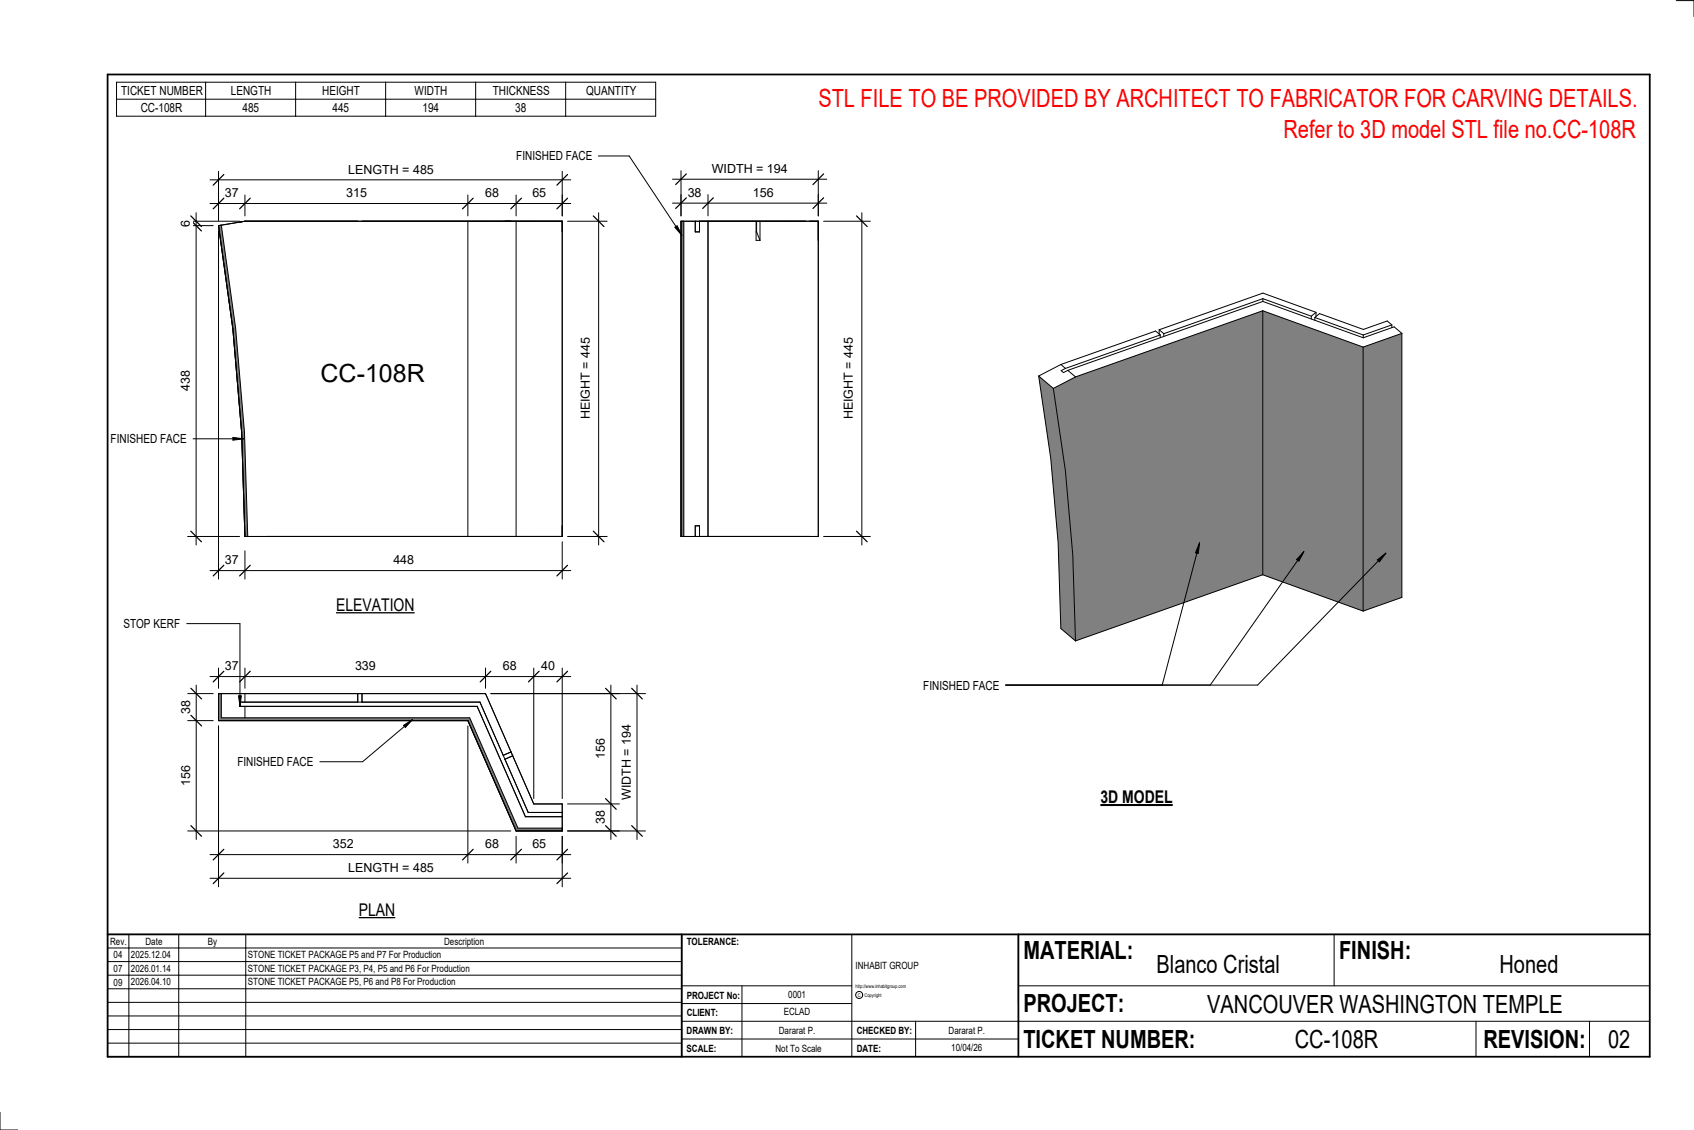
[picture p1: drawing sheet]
<svg xmlns="http://www.w3.org/2000/svg" width="914mm" height="610mm" viewBox="0 0 914 610" stroke-linecap="round" stroke-linejoin="round" font-family="sans-serif">
<path d="M368 119h1v170h-1z" fill="#7c7c7c"/>
<path d="M368 119h74v170h-74zM369 119v170M375 119v6h3v-6M382 119v170M408 119v11h2M408 119v6M410 119v11M408 125h.1M408 125l2 5M442 122v167M375 289v-5h3v5" fill="none" stroke="#000" stroke-width=".54"/>
<path d="M118 122l1-1 8 56 5 56 2 56h-2l-2-56-4-56z" fill="#7c7c7c"/>
<path d="M253 119v170M279 119v170M118 122l8 55 4 56 2 56M118 122l14-3h171v170h-171M119 121l8 56 5 56 2 56" fill="none" stroke="#000" stroke-width=".54"/>
<path d="M118 374h1v13h135l26 60h23v1h-24l-26-59h-135z" fill="#7c7c7c"/>
<g fill="none" stroke="#000" stroke-width=".54">
<path d="M118 374h14v5M118 374h144M118 374v15M119 374v13h135l26 60h23M193 374v5M195 374v5M262 374l26 60h15v14h-24l-26-59h-135M262 374l14 32-4 1M118 389h14M132 381v6M272 407l13 31h18M272 407l-13-28h-130v2h129l26 60h19"/>
<path d="M277 408l-4 2"/>
</g>
<g fill="#808080">
<path d="M682 168l54 19v143l-54-20z"/>
<path d="M736 187l21-7v142l-21 8z"/>
<path d="M569 210l12-7 101-35v142l-101 36a809 809 0 0 0-12-136z"/>
<path d="M561 203l8 7 6 44 4 45 2 47-8-7-2-46-4-46z"/>
</g>
<g fill="none" stroke="#000" stroke-width=".54">
<path d="M363 110h83M368 105v11M382 105v11M442 105v11M626 178l2 2M626 178v2M682 168l54 19M682 168l-101 35M682 168v142M682 163l54 19M682 163l-106 37M682 161l26 10"/>
<path d="M682 161l-54 19M682 161v2M708 171v1M710 171l2-2 24 9 13-5 2 2M710 171l26 10M710 171v2M710 168l-28-10-56 20M710 168l-2 3M710 168v3M751 175l-15 6M751 175v2M757 180v142l-21 8"/>
<path d="M757 180l-4-4-17 6M757 180l-21 7M573 197l2 2M573 197l-12 6M575 199l-2 1 1 1 2-1M576 200l5 3M626 181l-51 18M626 181l-2-2-51 18M626 181v1M628 180v1M736 187v143M736 181v1"/>
<path d="M561 203l6 44 4 46 2 46 8 7M561 203l8 7M569 210l6 44 4 45 2 47M581 203l-12 7M682 310l54 20M682 310l-101 36"/>
</g>
<path d="M370 107l-5 5M385 107l-6 5M445 107l-6 5" fill="none" stroke="#000" stroke-width=".67"/>
<g fill="#fff">
<path d="M406 100h11v8h-11z"/>
<path d="M371 100h8v8h-8z"/>
</g>
<path d="M363 97h83M368 92v24M442 92v24" fill="none" stroke="#000" stroke-width=".54"/>
<path d="M370 94l-5 6M445 94l-6 6" fill="none" stroke="#000" stroke-width=".67"/>
<path d="M384 87h41v8h-41z" fill="#fff"/>
<path d="M445 119h25M465 115v179M445 289h25" fill="none" stroke="#000" stroke-width=".54"/>
<path d="M462 116l6 6M462 287l6 5" fill="none" stroke="#000" stroke-width=".67"/>
<g fill="#fff">
<path d="M454 182h8v44h-8z"/>
<path d="M173 194h57v15h-57z"/>
</g>
<path d="M113 110h195M118 105v14M132 105v11M253 105v11M279 105v11M303 105v11" fill="none" stroke="#000" stroke-width=".54"/>
<path d="M121 107l-6 6M135 107l-6 6M255 107l-5 6M281 107l-5 6M306 107l-5 6" fill="none" stroke="#000" stroke-width=".67"/>
<g fill="#fff">
<path d="M121 100h8v8h-8z"/>
<path d="M187 100h11v8h-11z"/>
<path d="M262 100h7v8h-7z"/>
<path d="M287 100h8v8h-8z"/>
</g>
<path d="M113 97h195M118 92v27M303 92v24" fill="none" stroke="#000" stroke-width=".54"/>
<path d="M121 94l-6 6M306 94l-5 6" fill="none" stroke="#000" stroke-width=".67"/>
<path d="M188 88h46v7h-46z" fill="#fff"/>
<path d="M101 119h28M106 115v179M101 122h14M101 289h28" fill="none" stroke="#000" stroke-width=".54"/>
<path d="M103 119l6 6M103 116l6 6M103 287l6 5" fill="none" stroke="#000" stroke-width=".67"/>
<g fill="#fff">
<path d="M96 119h8v3h-8z"/>
<path d="M96 200h8v11h-8z"/>
</g>
<path d="M118 125v187M132 297v15M303 292v20M113 308h195" fill="none" stroke="#000" stroke-width=".54"/>
<path d="M121 305l-6 6M135 305l-6 6M306 305l-5 6" fill="none" stroke="#000" stroke-width=".67"/>
<g fill="#fff">
<path d="M121 298h8v8h-8z"/>
<path d="M212 298h11v8h-11z"/>
</g>
<path d="M306 119h22M323 115v179M306 289h22" fill="none" stroke="#000" stroke-width=".54"/>
<path d="M320 116l6 6M320 287l6 5" fill="none" stroke="#000" stroke-width=".67"/>
<path d="M312 182h8v44h-8z" fill="#fff"/>
<path d="M113 365h195M118 360v11M132 360v11M262 360v11M288 360v71M303 360v71" fill="none" stroke="#000" stroke-width=".54"/>
<path d="M121 362l-6 6M135 362l-6 6M265 362l-6 6M291 362l-6 6M306 362l-5 6" fill="none" stroke="#000" stroke-width=".67"/>
<g fill="#fff">
<path d="M121 356h8v7h-8z"/>
<path d="M192 356h11v7h-11z"/>
<path d="M271 356h8v7h-8z"/>
<path d="M292 356h7v7h-7z"/>
</g>
<path d="M118 392v74M253 392v74M279 451v15M303 451v15M113 461h195" fill="none" stroke="#000" stroke-width=".54"/>
<path d="M121 458l-6 6M255 458l-5 6M281 458l-5 6M306 458l-5 6" fill="none" stroke="#000" stroke-width=".67"/>
<g fill="#fff">
<path d="M180 452h11v7h-11z"/>
<path d="M262 452h7v7h-7z"/>
<path d="M287 452h8v7h-8z"/>
</g>
<path d="M101 374h14M106 370v83M101 389h14M101 448h175" fill="none" stroke="#000" stroke-width=".54"/>
<path d="M103 371l6 6M103 386l6 6M103 445l6 6" fill="none" stroke="#000" stroke-width=".67"/>
<g fill="#fff">
<path d="M97 413h7v11h-7z"/>
<path d="M97 378h7v7h-7z"/>
</g>
<path d="M265 374h69M330 370v83M306 434h28M306 448h28" fill="none" stroke="#000" stroke-width=".54"/>
<path d="M327 371l6 6M327 431l6 6M327 445l6 6" fill="none" stroke="#000" stroke-width=".67"/>
<g fill="#fff">
<path d="M320 437h8v8h-8z"/>
<path d="M320 398h8v11h-8z"/>
</g>
<path d="M265 374h83M344 370v83M306 448h42" fill="none" stroke="#000" stroke-width=".54"/>
<path d="M341 371l6 6M341 445l6 6" fill="none" stroke="#000" stroke-width=".67"/>
<path d="M334 391h8v41h-8z" fill="#fff"/>
<path d="M118 392v86M303 451v27M113 474h195" fill="none" stroke="#000" stroke-width=".54"/>
<path d="M121 471l-6 6M306 471l-5 6" fill="none" stroke="#000" stroke-width=".67"/>
<path d="M188 464h46v8h-46z" fill="#fff"/>
<g fill="none" stroke="#000" stroke-width=".54">
<path d="M905 0h9v9M460 504v66M720 504v28M891 504h-341v37M368 532h92M401 532v38M550 532h341M368 551h523M368 541h92M494 551v19M797 551v19M858 551v19"/>
<path d="M368 561h182M0 600v10h10"/>
<circle cx="464" cy="537" r="1.9"/>
</g>
<path d="M58 40h833v530h-833zM58 504h833M368 504v66M550 504v66" fill="none" stroke="#000" stroke-width=".96"/>
<g fill="#fff">
<path d="M652 534h192v15h-192z"/>
<path d="M513 562h17v6h-17z"/>
<path d="M425 533h10v6h-10z"/>
<path d="M423 543h15v6h-15z"/>
<path d="M420 553h20v6h-20z"/>
<path d="M624 513h68v15h-68z"/>
<path d="M809 513h33v15h-33z"/>
<path d="M512 553h20v6h-20z"/>
<path d="M699 553h45v15h-45z"/>
<path d="M442 45h443v16h-443z"/>
<path d="M868 553h12v15h-12z"/>
<path d="M61 512h5v6h-5z"/>
<path d="M61 520h5v6h-5z"/>
<path d="M61 527h5v6h-5z"/>
</g>
<path d="M58 504h310v66h-310zM58 519h310M58 511h310M70 504v66M96 504v66M133 504v66M58 533h310M58 526h310M58 555h310M58 548h310M58 541h310M58 563h310" fill="none" stroke="#000" stroke-width=".54"/>
<path d="M181 321h43v11h-43z" fill="#fff"/>
<path d="M181 331h43" fill="none" stroke="#000" stroke-width=".69" stroke-linecap="butt"/>
<path d="M194 486h19v10h-19z" fill="#fff"/>
<path d="M194 495h19" fill="none" stroke="#000" stroke-width=".69" stroke-linecap="butt"/>
<path d="M594 424h39v12h-39z" fill="#fff"/>
<path d="M594 434h39" fill="none" stroke="#000" stroke-width="1.1" stroke-linecap="butt"/>
<path d="M693 62h192v15h-192z" fill="#fff"/>
<path d="M63 44h291v19h-291zM63 54h291M111 44v19M160 44v19M208 44v19M257 44v19M305 44v19M101 336h29v45M129 375h1v6z" fill="none" stroke="#000" stroke-width=".54"/>
<path d="M129 375h1v6z" fill="#000"/>
<path d="M67 333h30v7h-30z" fill="#fff"/>
<path d="M218 391l5-3-4 4z" fill="#000"/>
<path d="M218 391l5-3-4 4zM223 388l-27 23h-23" fill="none" stroke="#000" stroke-width=".54"/>
<path d="M128 407h41v8h-41z" fill="#fff"/>
<path d="M323 84h17l28 43M364 123l2-1 2 5z" fill="none" stroke="#000" stroke-width=".54"/>
<path d="M364 123l2-1 2 5z" fill="#000"/>
<path d="M279 80h40v8h-40z" fill="#fff"/>
<path d="M126 236l5 1h-5z" fill="#000"/>
<path d="M104 237h27M126 236l5 1h-5z" fill="none" stroke="#000" stroke-width=".54"/>
<path d="M60 233h40v8h-40z" fill="#fff"/>
<path d="M648 293l-1 6-2-1zM648 293l-21 77M704 298l-3 5-1-1zM704 298l-51 72M748 298l-69 72h-136M744 302l4-4-3 5z" fill="none" stroke="#000" stroke-width=".54"/>
<path d="M648 293l-1 6-2-1zM704 298l-3 5-1-1zM744 302l4-4-3 5z" fill="#000"/>
<path d="M498 366h41v7h-41z" fill="#fff"/>
<g font-size="13.5" fill="#f00">
<text x="442" y="58">STL FILE TO BE PROVIDED BY ARCHITECT TO FABRICATOR FOR CARVING DETAILS.</text>
<text x="693" y="75">Refer to 3D model STL file no.CC-108R</text>
</g>
<g font-size="13.5">
<text x="173" y="206">CC-108R</text>
<text x="552" y="517">MATERIAL:</text>
<text x="723" y="517">FINISH:</text>
<text x="624" y="525">Blanco Cristal</text>
<text x="809" y="525">Honed</text>
<text x="552" y="546">PROJECT:</text>
<text x="652" y="546">VANCOUVER WASHINGTON TEMPLE</text>
<text x="552" y="565">TICKET NUMBER:</text>
<text x="699" y="565">CC-108R</text>
<text x="801" y="565">REVISION:</text>
<text x="868" y="565">02</text>
</g>
<g font-size="9.4">
<text x="181" y="330">ELEVATION</text>
<text x="594" y="433">3D MODEL</text>
<text x="194" y="494">PLAN</text>
</g>
<g font-size="6.7">
<text x="65" y="51">TICKET NUMBER</text>
<text x="125" y="51">LENGTH</text>
<text x="174" y="51">HEIGHT</text>
<text x="224" y="51">WIDTH</text>
<text x="266" y="51">THICKNESS</text>
<text x="316" y="51">QUANTITY</text>
<text x="76" y="60">CC-108R</text>
<text x="131" y="60">485</text>
<text x="179" y="60">445</text>
<text x="228" y="60">194</text>
<text x="278" y="60">38</text>
<text x="279" y="87">FINISHED FACE</text>
<text x="188" y="94">LENGTH = 485</text>
<text x="384" y="93">WIDTH = 194</text>
<text x="121" y="106">37</text>
<text x="187" y="106">315</text>
<text x="262" y="106">68</text>
<text x="287" y="106">65</text>
<text x="371" y="106">38</text>
<text x="406" y="106">156</text>
<text x="103" y="122" transform="rotate(-90 103 122)">6</text>
<text x="103" y="211" transform="rotate(-90 103 211)">438</text>
<text x="318" y="226" transform="rotate(-90 318 226)">HEIGHT = 445</text>
<text x="460" y="226" transform="rotate(-90 460 226)">HEIGHT = 445</text>
<text x="60" y="239">FINISHED FACE</text>
<text x="121" y="304">37</text>
<text x="212" y="304">448</text>
<text x="67" y="339">STOP KERF</text>
<text x="121" y="362">37</text>
<text x="192" y="362">339</text>
<text x="271" y="362">68</text>
<text x="292" y="362">40</text>
<text x="498" y="372">FINISHED FACE</text>
<text x="103" y="385" transform="rotate(-90 103 385)">38</text>
<text x="128" y="413">FINISHED FACE</text>
<text x="326" y="409" transform="rotate(-90 326 409)">156</text>
<text x="103" y="424" transform="rotate(-90 103 424)">156</text>
<text x="340" y="432" transform="rotate(-90 340 432)">WIDTH = 194</text>
<text x="326" y="445" transform="rotate(-90 326 445)">38</text>
<text x="180" y="458">352</text>
<text x="262" y="458">68</text>
<text x="287" y="458">65</text>
<text x="188" y="470">LENGTH = 485</text>
</g>
<g font-size="5.4">
<text x="59" y="510">Rev.</text>
<text x="79" y="510">Date</text>
<text x="112" y="510">By</text>
<text x="240" y="510">Description</text>
<text x="371" y="510">TOLERANCE:</text>
<text x="61" y="517">04</text>
<text x="71" y="517">2025.12.04</text>
<text x="134" y="517">STONE TICKET PACKAGE P5 and P7 For Production</text>
<text x="61" y="525">07</text>
<text x="71" y="524">2026.01.14</text>
<text x="134" y="524">STONE TICKET PACKAGE P3, P4, P5 and P6 For Production</text>
<text x="462" y="523">INHABIT GROUP</text>
<text x="61" y="532">09</text>
<text x="71" y="532">2026.04.10</text>
<text x="134" y="532">STONE TICKET PACKAGE P5, P6 and P8 For Production</text>
<text x="371" y="539">PROJECT No:</text>
<text x="425" y="538">0001</text>
<text x="371" y="548">CLIENT:</text>
<text x="423" y="548">ECLAD</text>
<text x="371" y="558">DRAWN BY:</text>
<text x="420" y="558">Dararat P.</text>
<text x="462" y="558">CHECKED BY:</text>
<text x="512" y="558">Dararat P.</text>
<text x="371" y="567">SCALE:</text>
<text x="419" y="567">Not To Scale</text>
<text x="462" y="567">DATE:</text>
<text x="513" y="567">10/04/26</text>
</g>
<g font-size="2.7">
<text x="462" y="533">http://www.inhabitgroup.com</text>
<text x="463" y="538">C</text>
<text x="467" y="538">Copyright</text>
</g>
</svg>
